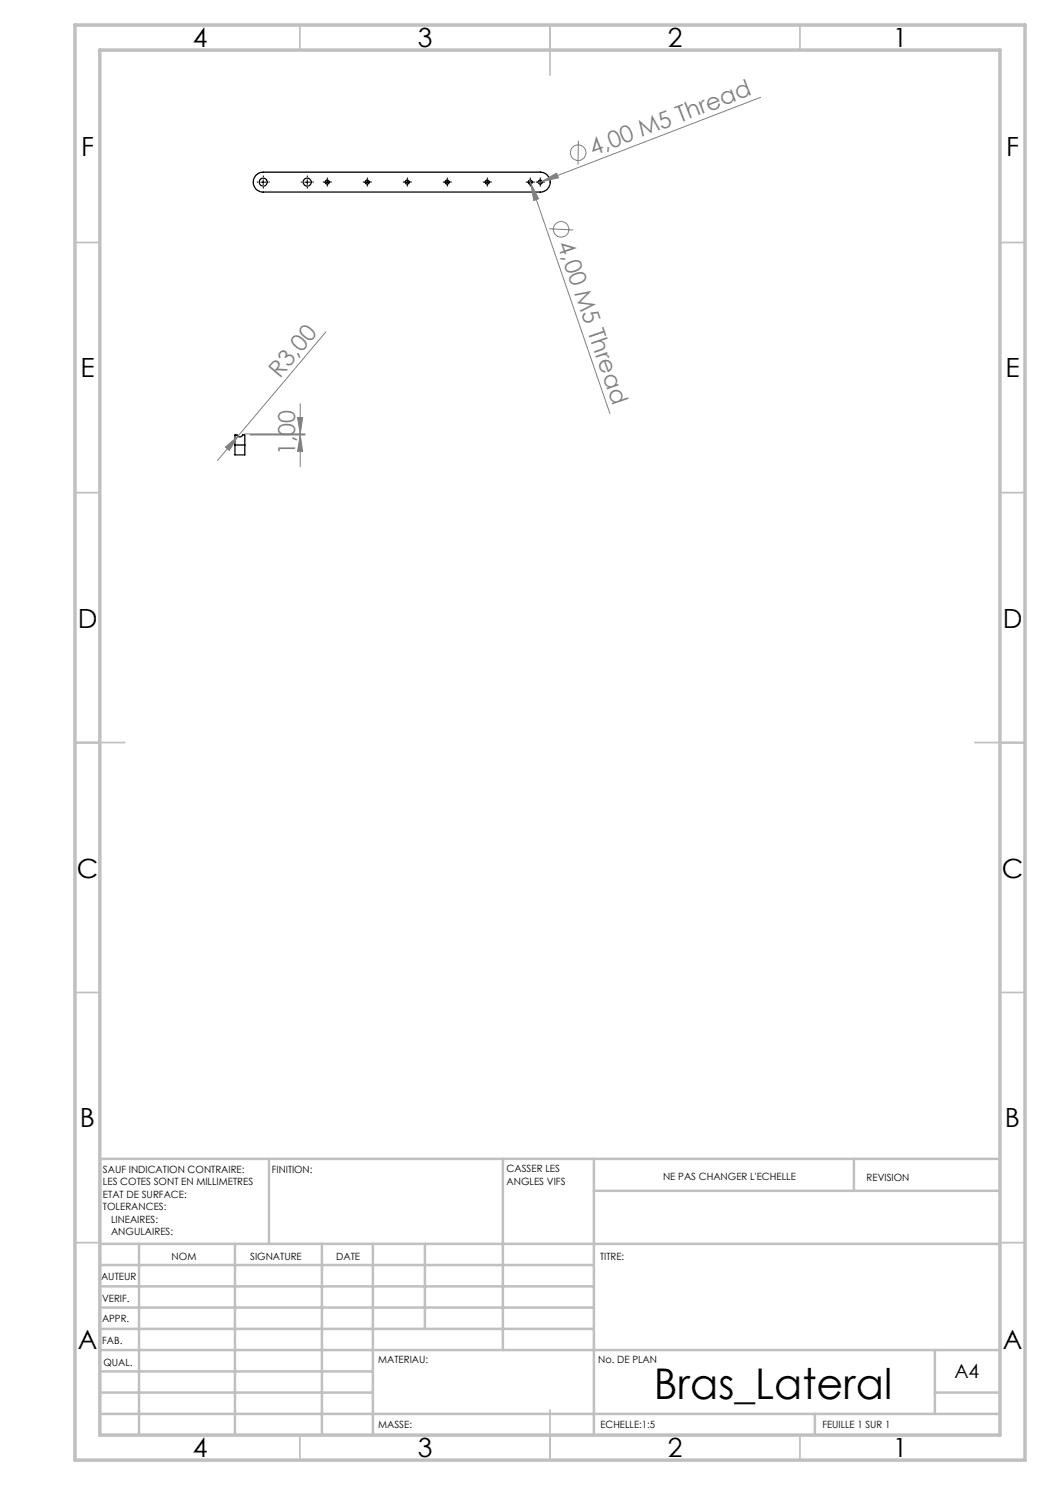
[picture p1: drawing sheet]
<svg xmlns="http://www.w3.org/2000/svg" width="210mm" height="297mm" viewBox="0 0 210 297" stroke-linecap="round" stroke-linejoin="round" font-family="sans-serif">
<g fill="none" stroke="#000" stroke-width=".25">
<path d="M51.3 34.9l.8-.4 .5-.1h55.5a1.99 1.99 0 0 1 1.9 2 1.99 1.99 0 0 1-1.9 2h-55.5a2 2 0 0 1-1.8-1.3 2 2 0 0 1 .5-2.2zM47 89v2h2v-2M47 89v-2h.4a.6 .6 0 0 0 .6 .4 .6 .6 0 0 0 .5-.4h.5v2M47 89h2"/>
<circle cx="52.6" cy="36.4" r=".8"/>
<circle cx="61.4" cy="36.4" r=".8"/>
<circle cx="65.4" cy="36.4" r=".4"/>
<circle cx="73.4" cy="36.4" r=".4"/>
<circle cx="81.4" cy="36.4" r=".4"/>
<circle cx="89.4" cy="36.4" r=".4"/>
<circle cx="97.4" cy="36.4" r=".4"/>
<circle cx="106" cy="36.4" r=".4"/>
<circle cx="108" cy="36.4" r=".4"/>
</g>
<g fill="none" stroke="#808080" stroke-width=".2">
<path d="M152.1 19.5l-43.7 16.8M105.9 36.1l.3 .7M106.2 36.8l1.5 3-.9 .3zM106.2 36.8l15.8 45.9M108.4 36.3l2.9-1.7 .4 1zM108.4 36.3l-.7 .3M115.7 28.1l-.1 4.8M109.8 45.8l4.8 .2M65.2 66.4l-17.6 20.8M45.1 89.4l2.5-2.2-1.7 2.9zM47.6 87.2l-4.1 4.9M49 86.8h12"/>
<path d="M50 87h11M59.5 83.5h1l-.5 3.3zM60 87l.5 3.3h-1zM60 80.7v12.6"/>
<circle cx="115.6" cy="30.6" r="1.55"/>
<circle cx="112.2" cy="45.9" r="1.55"/>
</g>
<g fill="none" stroke="#000" stroke-width=".2" stroke-dasharray="30.5 1.3 1.3 1.3" stroke-linecap="butt">
<path d="M51.7 36.4h-.3M52.7 35.4v-.3M52.7 37.4v.3M53.7 36.4h.3M60.5 36.4h-.3M61.5 35.4v-.3M61.5 37.4v.3M62.5 36.4h.3M65 36.4h-.4M65.5 35.9v-.4M65.5 36.9v.4M66 36.4h.4"/>
<path d="M73 36.4h-.4M73.5 35.9v-.4M73.5 36.9v.4M74 36.4h.4M81 36.4h-.4M81.5 35.9v-.4M81.5 36.9v.4M82 36.4h.4M89 36.4h-.4M89.5 35.9v-.4M89.5 36.9v.4M90 36.4h.4"/>
<path d="M97 36.4h-.4M97.5 35.9v-.4M97.5 36.9v.4M98 36.4h.4M105.6 36.4h-.4M106.1 35.9v-.4M106.1 36.9v.4M106.6 36.4h.4M107.6 36.4h-.4M108.1 35.9v-.4M108.1 36.9v.4M108.6 36.4h.4"/>
</g>
<g fill="none" stroke="#000" stroke-width=".2">
<path d="M52.1 36.4h1M52.6 35.9v1M60.9 36.4h1M61.5 35.9v1M64.9 36.4h1M65.4 35.9v1M73 36.4h.9M73.4 35.9v1M80.9 36.4h1.1M81.5 35.9v1M88.9 36.4h1.1M89.4 35.9v1"/>
<path d="M96.9 36.4h1M97.4 35.9v1M105.6 36.4h.9M106 35.9v1M107.5 36.4h1M108.1 35.9v1"/>
</g>
<g fill="none" stroke="#c0c0c0" stroke-width=".35">
<path d="M60 5v5M110 5v10M160 5v5M15 48.5h5M200 48.5h5M15 98.5h5M200 98.5h5M15 148.5h10M195 148.5h10M15 198.5h5M200 198.5h5M15 248.5h5"/>
<path d="M200 248.5h5M60 287v5M110 282v10M160 287v5"/>
</g>
<g fill="none" stroke="#c0c0c0" stroke-width=".5">
<path d="M53.8 231.8v17M100.6 231.8v38.2M118.8 231.8v55.2M118.8 238.2h81.2M170.8 231.8v6.4M200 231.8h-180v55.2M20 248.8h180M20 257.3h98.8M20 253h98.8M27.8 248.8v38.2M47 248.8v38.2M64.4 248.8v38.2"/>
<path d="M74.6 248.8v38.2M85 248.8v17M20 265.8h98.8M20 261.5h98.8M20 278.5h54.6M20 274.3h54.6M20 270h180M187 278.5h13M187 270v12.8M20 282.8h180M163 282.8v4.2"/>
</g>
<path d="M15 5h190v287h-190zM20 10h180v277h-180z" fill="none" stroke="#c0c0c0" stroke-width=".7"/>
<g fill="#808080">
<path d="M108.4 36.3l2.9-1.7 .4 1z"/>
<path d="M45.1 89.4l2.5-2.2-1.7 2.9z"/>
<path d="M106.2 36.8l1.5 3-.9 .3z"/>
<path d="M59.5 83.5h1l-.5 3.3zM60 87l.5 3.3h-1z"/>
</g>
<text font-size="8.5" x="130.8" y="279.7">Bras_Lateral</text>
<g font-size="5.3">
<text x="38.5" y="9.5">4</text>
<text x="83.5" y="9.5">3</text>
<text x="133.6" y="9.5">2</text>
<text x="178.6" y="9.5">1</text>
<text x="16.2" y="31.3">F</text>
<text x="201.2" y="31.3">F</text>
<text x="16.1" y="75.5">E</text>
<text x="201.1" y="75.5">E</text>
<text x="15.5" y="125.5">D</text>
<text x="200.5" y="125.5">D</text>
<text x="15.4" y="175.5">C</text>
<text x="200.4" y="175.5">C</text>
<text x="16" y="225.5">B</text>
<text x="201" y="225.5">B</text>
<text x="15.5" y="269.8">A</text>
<text x="200.5" y="269.8">A</text>
<text x="38.5" y="291.5">4</text>
<text x="83.5" y="291.5">3</text>
<text x="133.6" y="291.5">2</text>
<text x="178.6" y="291.5">1</text>
</g>
<g font-size="4.7" fill="#808080">
<text x="118.7" y="31.2" transform="rotate(-21 118.7 31.2)">4,00 M5 Thread</text>
<text x="111.5" y="48.8" transform="rotate(71 111.5 48.8)">4,00 M5 Thread</text>
<text x="56" y="75.8" transform="rotate(-50 56 75.8)">R3,00</text>
<text x="59" y="91.1" transform="rotate(-90 59 91.1)">1,00</text>
</g>
<text font-size="3.9" x="190.9" y="275.5">A4</text>
<g font-size="2">
<text x="20.6" y="234.6">SAUF INDICATION CONTRAIRE:</text>
<text x="20.6" y="237.1">LES COTES SONT EN MILLIMETRES</text>
<text x="20.6" y="239.6">ETAT DE SURFACE:</text>
<text x="54.4" y="234.6">FINITION:</text>
<text x="101.3" y="234.5">CASSER LES</text>
<text x="101.3" y="237">ANGLES VIFS</text>
<text x="132.6" y="236">NE PAS CHANGER L'ECHELLE</text>
<text x="173.3" y="236.2">REVISION</text>
<text x="20.6" y="242.1">TOLERANCES:</text>
<text x="22.2" y="244.6">LINEAIRES:</text>
<text x="22.2" y="247.1">ANGULAIRES:</text>
<text x="34.3" y="252">NOM</text>
<text x="50" y="251.9">SIGNATURE</text>
<text x="67.2" y="251.9">DATE</text>
<text x="120" y="251.9">TITRE:</text>
<text x="20.2" y="256.1">AUTEUR</text>
<text x="20.4" y="260.3">VERIF.</text>
<text x="20.4" y="264.4">APPR.</text>
<text x="20.5" y="268.8">FAB.</text>
<text x="20.7" y="273.1">QUAL.</text>
<text x="75.7" y="272.5">MATERIAU:</text>
<text x="119.6" y="272.5">No. DE PLAN</text>
<text x="75.6" y="285.5">MASSE:</text>
<text x="120.1" y="285.6">ECHELLE:1:5</text>
<text x="164.5" y="285.6">FEUILLE 1 SUR 1</text>
</g>
</svg>
